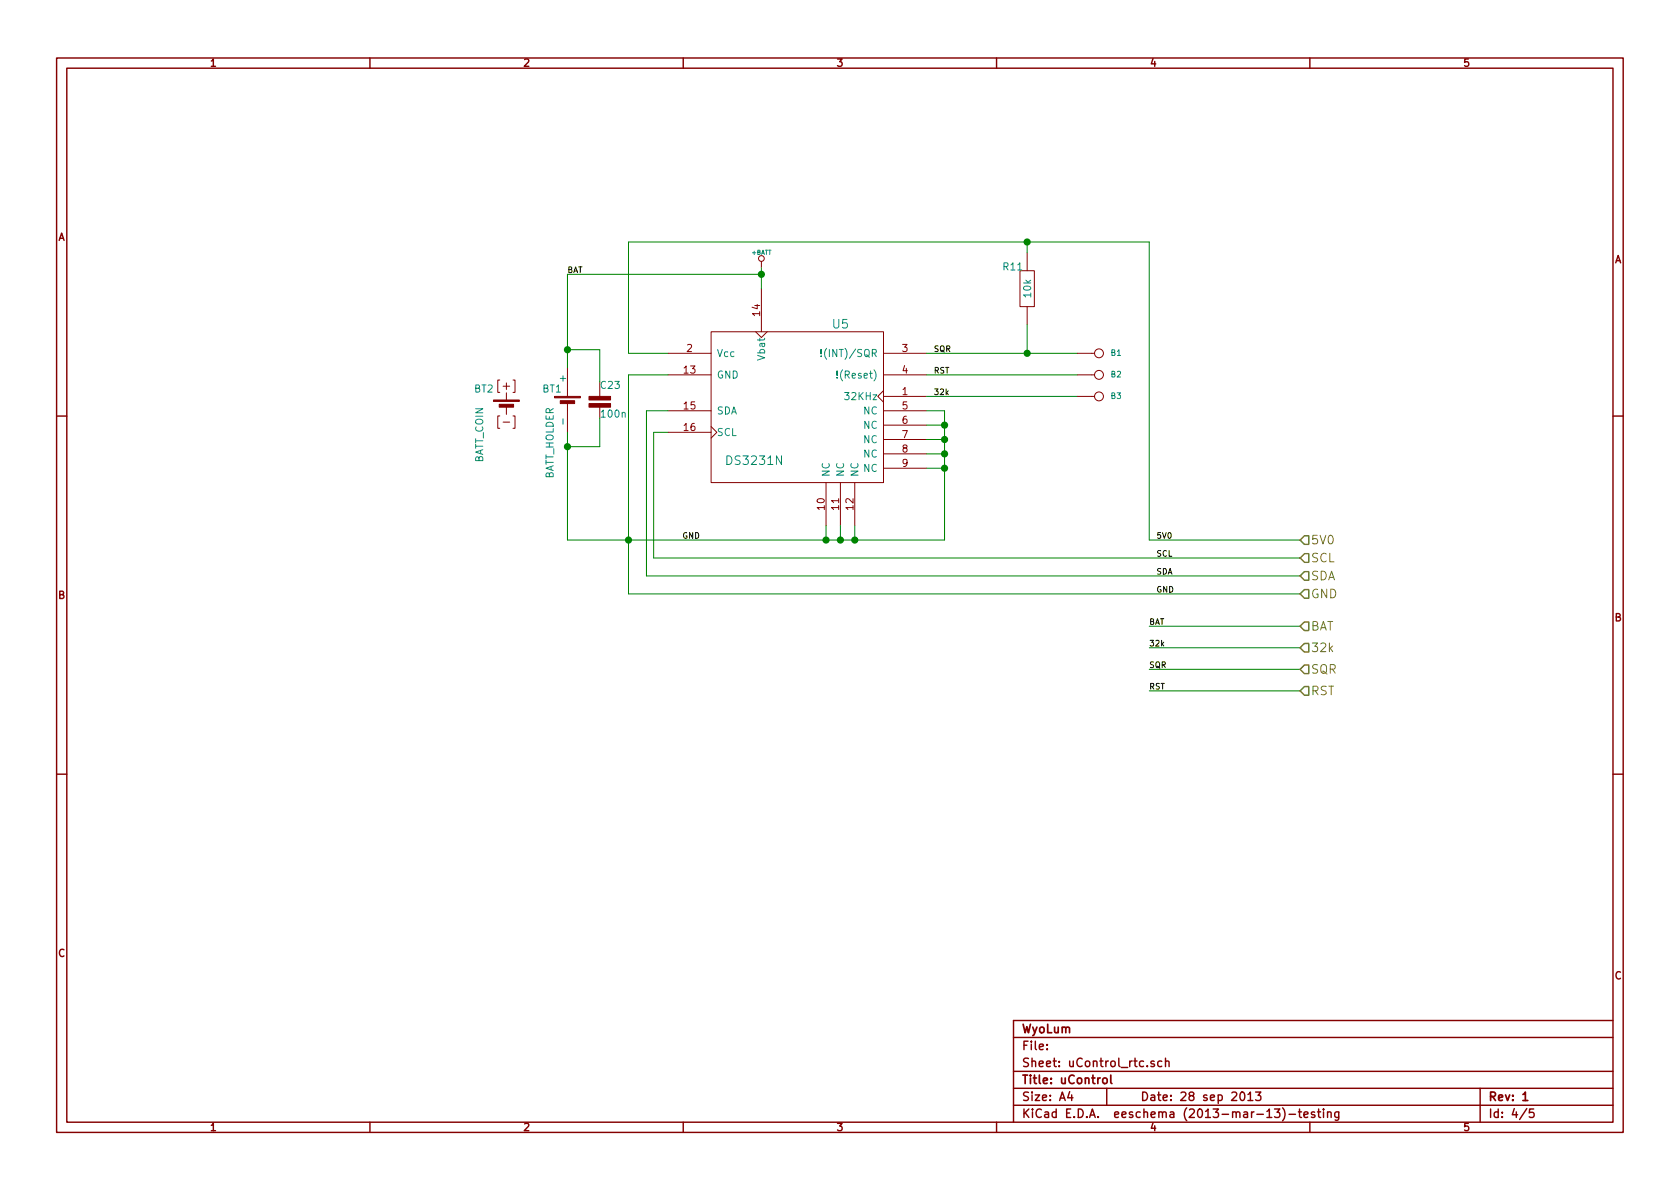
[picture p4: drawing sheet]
EESchema Schematic File Version 2
LIBS:Conn-raspberry
LIBS:power
LIBS:uControl
LIBS:uControl_v2-cache
EELAYER 24 0
EELAYER END
$Descr A4 11693 8268
encoding utf-8
Sheet 4 5
Title "uControl"
Date "28 sep 2013"
Rev "1"
Comp "WyoLum"
Comment1 ""
Comment2 ""
Comment3 ""
Comment4 ""
$EndDescr
$Comp
L DS3231N U5
U 1 1
P 5550 2800
F 0 "U5" H 5850 3350 60  0000 C CNN
F 1 "DS3231N" H 5250 2400 60  0000 C CNN
F 2 "DS3231" H 5250 2500 60  0001 C CNN
F 3 "" H 5550 2800 60  0001 C CNN
F 4 "IC RTC W/TCXO 16-SOIC" H 5550 3450 60  0001 L CNN "Field4"
F 5 "Clock/Calendar" H 5550 3550 60  0001 L CNN "Field5"
F 6 "16-SOIC (0.295\", 7.50mm Width)" H 5550 3650 60  0001 L CNN "Field6"
F 7 "Maxim Integrated" H 5550 3750 60  0001 L CNN "Field7"
F 8 "DS3231S#" H 5550 3850 60  0001 L CNN "Field8"
F 9 "Digikey" H 5550 3950 60  0001 L CNN "Field9"
F 10 "DS3231S#-ND" H 5550 4050 60  0001 L CNN "Field10"
F 11 "http://www.digikey.com/product-detail/en/DS3231S%23/DS3231S%23-ND/1197574" H 5550 4150 60  0001 L CNN "Field11"
	1    5550 2800
	1    0    0    -1  
$EndComp
$Comp
L R_10K R11
U 1 1
P 7150 2000
F 0 "R11" H 7050 2150 50  0000 C CNN
F 1 "10k" V 7155 2000 50  0000 C CNN
F 2 "r_0603" V 7255 2000 50  0001 C CNN
F 3 "" H 7150 2000 60  0001 C CNN
F 4 "RES 10K OHM 1/8W 5% CF AXIAL" H 7150 2100 60  0001 L CNN "Field4"
F 5 "0.125W, 1/8W" H 7150 2200 60  0001 L CNN "Field5"
F 6 "Axial" H 7150 2300 60  0001 L CNN "Field6"
F 7 "Stackpole Electronics Inc" H 7150 2400 60  0001 L CNN "Field7"
F 8 "CF18JT10K0" H 7150 2500 60  0001 L CNN "Field8"
F 9 "Digikey" H 7150 2600 60  0001 L CNN "Field9"
F 10 "CF18JT10K0CT-ND" H 7150 2700 60  0001 L CNN "Field10"
F 11 "http://www.digikey.com/product-detail/en/CF18JT10K0/CF18JT10K0CT-ND/2022766?cur=USD" H 7150 2800 60  0001 L CNN "Field11"
	1    7150 2000
	1    0    0    -1  
$EndComp
$Comp
L C C23
U 1 1
P 4175 2775
F 0 "C23" H 4175 2875 50  0000 L CNN
F 1 "100n" H 4175 2675 50  0000 L CNN
F 2 "c_0603" H 4175 2775 50  0001 C CNN
F 3 "" H 4175 2775 60  0001 C CNN
F 4 "CAP FILM 0.1UF 63VDC RADIAL" H 4175 2975 60  0001 L CNN "Field4"
F 5 "100nF, 63V" H 4175 3075 60  0001 L CNN "Field5"
F 6 "R82" H 4175 3175 60  0001 L CNN "Field6"
F 7 "Kemet" H 4175 3275 60  0001 L CNN "Field7"
F 8 "R82DC3100AA50J" H 4175 3375 60  0001 L CNN "Field8"
F 9 "Digikey" H 4175 3475 60  0001 L CNN "Field9"
F 10 "399-5863-ND" H 4175 3575 60  0001 L CNN "Field10"
F 11 "http://www.digikey.com/product-detail/en/R82DC3100AA50J/399-5863-ND/2571298?cur=USD" H 4175 3675 60  0001 L CNN "Field11"
	1    4175 2775
	1    0    0    -1  
$EndComp
$Comp
L BATT_COIN BT2
U 1 1
P 3525 2825
F 0 "BT2" V 3400 2600 50  0000 L CNN
F 1 "BATT_COIN" H 3525 2635 50  0000 L CNN
F 2 "" H 3525 2825 60  0001 C CNN
F 3 "" H 3525 2825 60  0001 C CNN
F 4 "BATTERY LITHIUM COIN 3V 20MM" H 3525 3125 60  0001 L CNN "Field4"
F 5 "Lithium, 3V, 225mAh" H 3525 3225 60  0001 L CNN "Field5"
F 6 "CR2032" H 3525 3325 60  0001 L CNN "Field6"
F 7 "Panasonic - BSG" H 3525 3425 60  0001 L CNN "Field7"
F 8 "CR2032" H 3525 3525 60  0001 L CNN "Field8"
F 9 "Digikey" H 3525 3625 60  0001 L CNN "Field9"
F 10 "P189-ND" H 3525 3725 60  0001 L CNN "Field10"
F 11 "http://www.digikey.com/product-detail/en/CR2032/P189-ND/31939?cur=USD" H 3525 3825 60  0001 L CNN "Field11"
	1    3525 2825
	0    1    1    0   
$EndComp
$Comp
L BATT_HOLDER BT1
U 1 1
P 3950 2800
F 0 "BT1" V 3850 2625 50  0000 L CNN
F 1 "BATT_HOLDER" H 3975 2675 50  0000 L CNN
F 2 "CR2032" H 3950 2900 60  0001 L CNN
F 3 "" H 3950 2800 60  0001 C CNN
F 4 "HOLDER BATTERY COIN 20MM DIA THM" H 3950 3100 60  0001 L CNN "Field4"
F 5 "Coin Cell, Retainer" H 3950 3200 60  0001 L CNN "Field5"
F 6 "Coin, 20.0mm" H 3950 3300 60  0001 L CNN "Field6"
F 7 "Keystone Electronics" H 3950 3400 60  0001 L CNN "Field7"
F 8 "3003" H 3950 3500 60  0001 L CNN "Field8"
F 9 "Digikey" H 3950 3600 60  0001 L CNN "Field9"
F 10 "3003K-ND" H 3950 3700 60  0001 L CNN "Field10"
F 11 "http://www.digikey.com/scripts/DkSearch/dksus.dll?x=0&y=0&lang=en&KeyWords=3003K-ND&cur=USD" H 3950 3800 60  0001 L CNN "Field11"
	1    3950 2800
	0    1    1    0   
$EndComp
Text Label 6500 2450 0    40   ~ 0
SQR
Wire Wire Line
	9050 4800 8000 4800
Wire Wire Line
	9050 4500 8000 4500
Connection ~ 7150 1675
Wire Wire Line
	7150 1750 7150 1675
Wire Wire Line
	9050 3750 8000 3750
Wire Wire Line
	8000 3750 8000 1675
Wire Wire Line
	8000 1675 4375 1675
Wire Wire Line
	6450 2600 7500 2600
Wire Wire Line
	9050 4000 4500 4000
Wire Wire Line
	4500 4000 4500 2850
Wire Wire Line
	4500 2850 4650 2850
Connection ~ 3950 3100
Wire Wire Line
	3950 3100 4175 3100
Wire Wire Line
	4175 3100 4175 2900
Wire Wire Line
	3950 1900 3950 2550
Wire Wire Line
	3950 1900 5300 1900
Connection ~ 6575 3150
Wire Wire Line
	6575 3150 6450 3150
Connection ~ 6575 2950
Wire Wire Line
	6450 2950 6575 2950
Connection ~ 5850 3750
Wire Wire Line
	5850 3750 5850 3650
Wire Wire Line
	5750 3750 5750 3650
Wire Wire Line
	6575 3750 6575 2850
Wire Wire Line
	6575 2850 6450 2850
Wire Wire Line
	4650 2600 4375 2600
Connection ~ 5750 3750
Wire Wire Line
	5950 3750 5950 3650
Connection ~ 5950 3750
Wire Wire Line
	6575 3050 6450 3050
Connection ~ 6575 3050
Wire Wire Line
	6450 3250 6575 3250
Connection ~ 6575 3250
Wire Wire Line
	4650 2450 4375 2450
Wire Wire Line
	3950 3000 3950 3750
Wire Wire Line
	3950 3750 6575 3750
Connection ~ 4375 3750
Wire Wire Line
	4175 2650 4175 2425
Wire Wire Line
	4175 2425 3950 2425
Connection ~ 3950 2425
Wire Wire Line
	4375 2450 4375 1675
Wire Wire Line
	4650 3000 4550 3000
Wire Wire Line
	4550 3000 4550 3875
Wire Wire Line
	4550 3875 9050 3875
Wire Wire Line
	6450 2450 7500 2450
Wire Wire Line
	7500 2750 6450 2750
Wire Wire Line
	4375 2600 4375 4125
Wire Wire Line
	4375 4125 9050 4125
Wire Wire Line
	5300 1850 5300 2000
Connection ~ 5300 1900
Wire Wire Line
	7150 2250 7150 2450
Connection ~ 7150 2450
Wire Wire Line
	9050 4350 8000 4350
Wire Wire Line
	9050 4650 8000 4650
Text Label 8000 4800 0    40   ~ 0
RST
Text Label 8000 4650 0    40   ~ 0
SQR
Text Label 8000 4500 0    40   ~ 0
32k
Text Label 8000 4350 0    40   ~ 0
BAT
Text HLabel 9050 4800 2    60   Input ~ 0
RST
Text HLabel 9050 4650 2    60   Input ~ 0
SQR
Text HLabel 9050 4500 2    60   Input ~ 0
32k
Text HLabel 9050 4350 2    60   Input ~ 0
BAT
$Comp
L +BATT #PWR021
U 1 1
P 5300 1850
F 0 "#PWR021" H 5300 1800 20  0001 C CNN
F 1 "+BATT" H 5300 1950 30  0000 C CNN
F 2 "" H 5300 1850 60  0001 C CNN
F 3 "" H 5300 1850 60  0001 C CNN
	1    5300 1850
	1    0    0    -1  
$EndComp
Text HLabel 9050 4125 2    60   Input ~ 0
GND
Text HLabel 9050 4000 2    60   Input ~ 0
SDA
Text HLabel 9050 3875 2    60   Input ~ 0
SCL
Text HLabel 9050 3750 2    60   Input ~ 0
5V0
Text Label 8050 3750 0    40   ~ 0
5V0
Text Label 8050 4125 0    40   ~ 0
GND
$Comp
L I_O B3
U 1 1
P 7650 2750
F 0 "B3" H 7730 2750 40  0000 L CNN
F 1 "I_O" H 7650 2805 30  0001 C CNN
F 2 "I_O" H 7650 2750 60  0001 C CNN
F 3 "" H 7650 2750 60  0001 C CNN
	1    7650 2750
	1    0    0    -1  
$EndComp
$Comp
L I_O B2
U 1 1
P 7650 2600
F 0 "B2" H 7730 2600 40  0000 L CNN
F 1 "I_O" H 7650 2655 30  0001 C CNN
F 2 "I_O" H 7650 2600 60  0001 C CNN
F 3 "" H 7650 2600 60  0001 C CNN
	1    7650 2600
	1    0    0    -1  
$EndComp
$Comp
L I_O B1
U 1 1
P 7650 2450
F 0 "B1" H 7730 2450 40  0000 L CNN
F 1 "I_O" H 7650 2505 30  0001 C CNN
F 2 "I_O" H 7650 2450 60  0001 C CNN
F 3 "" H 7650 2450 60  0001 C CNN
	1    7650 2450
	1    0    0    -1  
$EndComp
Text Label 4750 3750 0    40   ~ 0
GND
Text Label 3950 1900 0    40   ~ 0
BAT
Text Label 8050 3875 0    40   ~ 0
SCL
Text Label 8050 4000 0    40   ~ 0
SDA
Text Label 6500 2600 0    40   ~ 0
RST
Text Label 6500 2750 0    40   ~ 0
32k
$EndSCHEMATC
